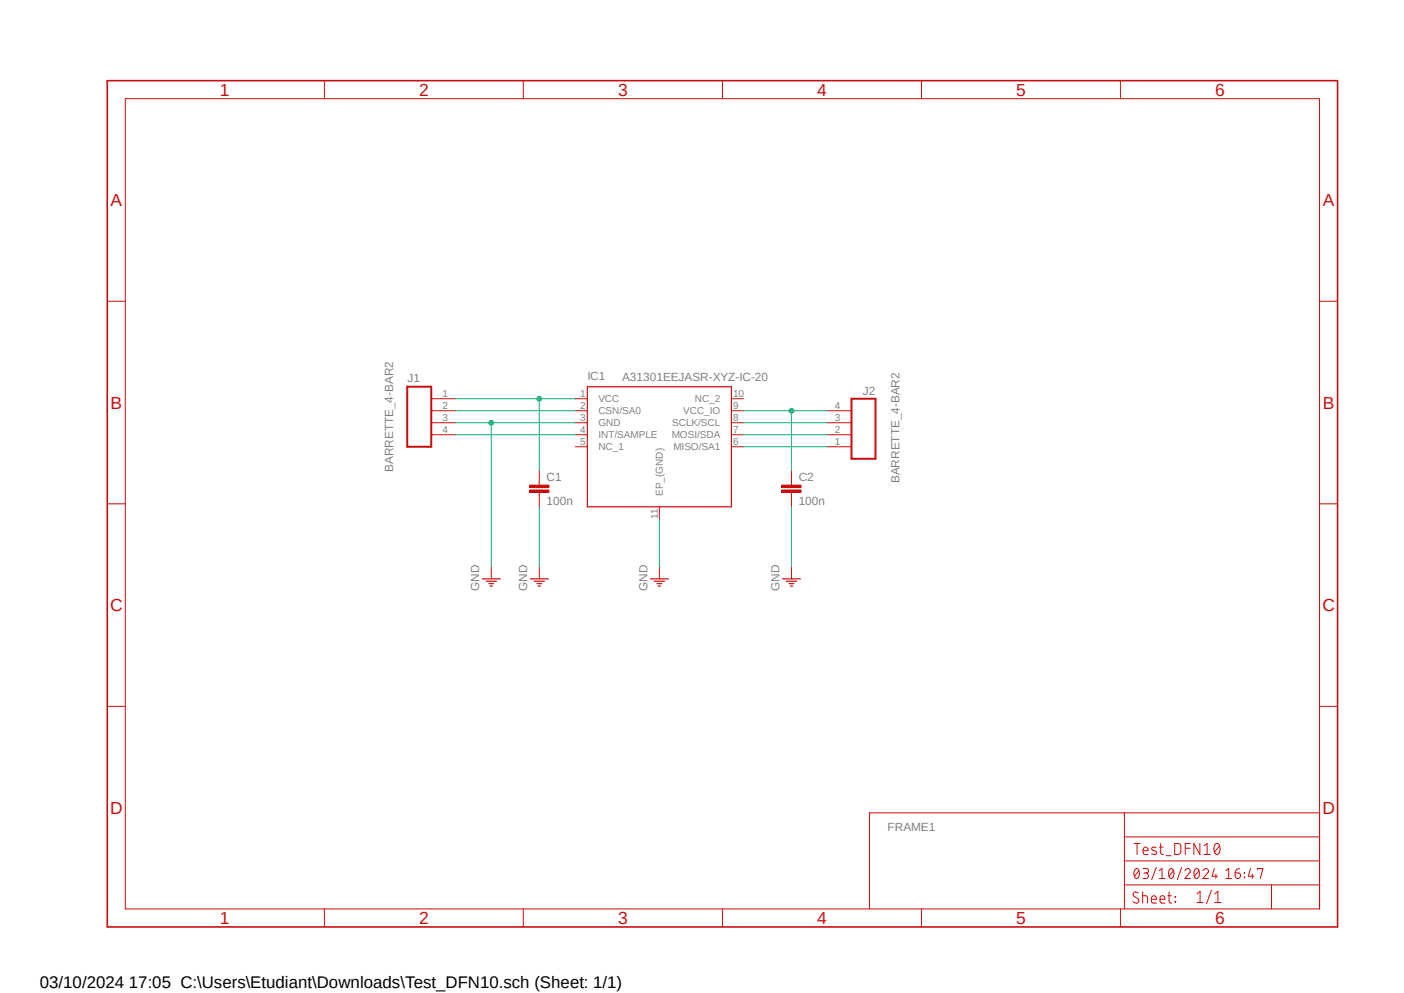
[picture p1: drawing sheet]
<?xml version="1.0" encoding="utf-8"?>
<!DOCTYPE eagle SYSTEM "eagle.dtd">
<eagle version="9.6.2">
<drawing>
<settings>
<setting alwaysvectorfont="yes"/>
<setting verticaltext="up"/>
</settings>
<grid distance="0.1" unitdist="inch" unit="inch" style="dots" multiple="1" display="yes" altdistance="0.01" altunitdist="inch" altunit="inch"/>
<schematic xreflabel="%F%N/%S.%C%R" xrefpart="/%S.%C%R">
<libraries>
<library name="0IUT xPROJETS">
<symbols>
<symbol name="CAPTEUR_A31301EEJASR-XYZ-IC-20">
<wire x1="-15.24" y1="10.16" x2="15.24" y2="10.16" width="0.254" layer="94"/>
<wire x1="15.24" y1="-15.24" x2="15.24" y2="10.16" width="0.254" layer="94"/>
<wire x1="15.24" y1="-15.24" x2="-15.24" y2="-15.24" width="0.254" layer="94"/>
<wire x1="-15.24" y1="10.16" x2="-15.24" y2="-15.24" width="0.254" layer="94"/>
<text x="-15.24" y="11.43" size="1.778" layer="95" align="center-left">&gt;NAME</text>
<text x="2.54" y="-19.05" size="1.778" layer="96" align="center-left">&gt;VALUE</text>
<pin name="VCC" x="-17.78" y="7.62" length="short"/>
<pin name="CSN/SA0" x="-17.78" y="5.08" length="short"/>
<pin name="GND" x="-17.78" y="2.54" length="short"/>
<pin name="INT/SAMPLE" x="-17.78" y="0" length="short"/>
<pin name="NC_1" x="-17.78" y="-2.54" length="short"/>
<pin name="EP_(GND)" x="0" y="-17.78" length="short" rot="R90"/>
<pin name="NC_2" x="17.78" y="7.62" length="short" rot="R180"/>
<pin name="VCC_IO" x="17.78" y="5.08" length="short" rot="R180"/>
<pin name="SCLK/SCL" x="17.78" y="2.54" length="short" rot="R180"/>
<pin name="MOSI/SDA" x="17.78" y="0" length="short" rot="R180"/>
<pin name="MISO/SA1" x="17.78" y="-2.54" length="short" rot="R180"/>
</symbol>
</symbols>
<devicesets>
<deviceset name="A31301EEJASR-XYZ-IC-20" prefix="IC">
<gates>
<gate name="G$1" symbol="CAPTEUR_A31301EEJASR-XYZ-IC-20" x="0" y="0"/>
</gates>
<devices>
<device name="" package="DFN-10">
<connects>
<connect gate="G$1" pin="CSN/SA0" pad="2"/>
<connect gate="G$1" pin="EP_(GND)" pad="11"/>
<connect gate="G$1" pin="GND" pad="3"/>
<connect gate="G$1" pin="INT/SAMPLE" pad="4"/>
<connect gate="G$1" pin="MISO/SA1" pad="6"/>
<connect gate="G$1" pin="MOSI/SDA" pad="7"/>
<connect gate="G$1" pin="NC_1" pad="5"/>
<connect gate="G$1" pin="NC_2" pad="10"/>
<connect gate="G$1" pin="SCLK/SCL" pad="8"/>
<connect gate="G$1" pin="VCC" pad="1"/>
<connect gate="G$1" pin="VCC_IO" pad="9"/>
</connects>
<technologies>
<technology name="">
<attribute name="ARROW_PART_NUMBER" value="" constant="no"/>
<attribute name="ARROW_PRICE-STOCK" value="" constant="no"/>
<attribute name="DESCRIPTION" value="3D Linear Hall-Effect Sensor with SPI, I2C Interfaces, and Advanced Low-Power Management" constant="no"/>
<attribute name="HEIGHT" value="0.8mm" constant="no"/>
<attribute name="MANUFACTURER_NAME" value="Allegro Microsystems" constant="no"/>
<attribute name="MANUFACTURER_PART_NUMBER" value="A31301EEJASR-XYZ-IC-20" constant="no"/>
<attribute name="MOUSER_PART_NUMBER" value="250-A31301EEJASRIC20" constant="no"/>
<attribute name="MOUSER_PRICE-STOCK" value="https://www.mouser.co.uk/ProductDetail/Allegro-MicroSystems/A31301EEJASR-XYZ-IC-20?qs=ST9lo4GX8V1xABNyek0fqA%3D%3D" constant="no"/>
</technology>
</technologies>
</device>
</devices>
</deviceset>
</devicesets>
</library>
<library name="0IUT CONNECTEURS">
<symbols>
<symbol name="BARRETTE_4">
<wire x1="2.54" y1="-7.62" x2="-2.54" y2="-7.62" width="0.4064" layer="94"/>
<wire x1="-2.54" y1="5.08" x2="-2.54" y2="-7.62" width="0.4064" layer="94"/>
<wire x1="2.54" y1="-7.62" x2="2.54" y2="5.08" width="0.4064" layer="94"/>
<wire x1="-2.54" y1="5.08" x2="2.54" y2="5.08" width="0.4064" layer="94"/>
<text x="-3.048" y="-10.16" size="1.778" layer="96">&gt;VALUE</text>
<text x="-2.54" y="5.842" size="1.778" layer="95">&gt;NAME</text>
<pin name="1" x="7.62" y="-5.08" visible="pad" length="middle" direction="pas" swaplevel="1" rot="R180"/>
<pin name="2" x="7.62" y="-2.54" visible="pad" length="middle" direction="pas" swaplevel="1" rot="R180"/>
<pin name="3" x="7.62" y="0" visible="pad" length="middle" direction="pas" swaplevel="1" rot="R180"/>
<pin name="4" x="7.62" y="2.54" visible="pad" length="middle" direction="pas" swaplevel="1" rot="R180"/>
</symbol>
</symbols>
<devicesets>
<deviceset name="BARRETTE_4" prefix="J">
<gates>
<gate name="G$1" symbol="BARRETTE_4" x="0" y="0"/>
</gates>
<devices>
<device name="-BAR2" package="FE04">
<connects>
<connect gate="G$1" pin="1" pad="1"/>
<connect gate="G$1" pin="2" pad="2"/>
<connect gate="G$1" pin="3" pad="3"/>
<connect gate="G$1" pin="4" pad="4"/>
</connects>
<technologies>
<technology name="">
<attribute name="MAGASIN" value="BARRETTES 2 (Tiroirs n°2-8)" constant="no"/>
</technology>
</technologies>
</device>
<device name="-BAR1/9" package="MA04-1">
<connects>
<connect gate="G$1" pin="1" pad="1"/>
<connect gate="G$1" pin="2" pad="2"/>
<connect gate="G$1" pin="3" pad="3"/>
<connect gate="G$1" pin="4" pad="4"/>
</connects>
<technologies>
<technology name="">
<attribute name="MAGASIN" value="BARRETTES 1 ou 9 (Tiroirs n°2-8)" constant="no"/>
</technology>
</technologies>
</device>
<device name="-BAR5" package="MA04-1W">
<connects>
<connect gate="G$1" pin="1" pad="1"/>
<connect gate="G$1" pin="2" pad="2"/>
<connect gate="G$1" pin="3" pad="3"/>
<connect gate="G$1" pin="4" pad="4"/>
</connects>
<technologies>
<technology name="">
<attribute name="MAGASIN" value="BARRETTES 5 (Tiroirs n°2-8)" constant="no"/>
</technology>
</technologies>
</device>
<device name="-BAR3" package="FE04T">
<connects>
<connect gate="G$1" pin="1" pad="1"/>
<connect gate="G$1" pin="2" pad="2"/>
<connect gate="G$1" pin="3" pad="3"/>
<connect gate="G$1" pin="4" pad="4"/>
</connects>
<technologies>
<technology name="">
<attribute name="MAGASIN" value="BARRETTES 3 (Tiroirs n°2-8)" constant="no"/>
</technology>
</technologies>
</device>
<device name="-BAR4" package="MA04-2">
<connects>
<connect gate="G$1" pin="1" pad="1"/>
<connect gate="G$1" pin="2" pad="2"/>
<connect gate="G$1" pin="3" pad="3"/>
<connect gate="G$1" pin="4" pad="4"/>
</connects>
<technologies>
<technology name="">
<attribute name="MAGASIN" value="BARRETTES 4 (Tiroirs n°2-8)" constant="no"/>
</technology>
</technologies>
</device>
</devices>
</deviceset>
</devicesets>
</library>
<library name="0IUT CARTOUCHES">
<symbols>
<symbol name="CARTOUCHE_PAYSAGE">
<wire x1="256.54" y1="3.81" x2="256.54" y2="8.89" width="0.1016" layer="94"/>
<wire x1="256.54" y1="8.89" x2="256.54" y2="13.97" width="0.1016" layer="94"/>
<wire x1="256.54" y1="13.97" x2="256.54" y2="19.05" width="0.1016" layer="94"/>
<wire x1="256.54" y1="19.05" x2="256.54" y2="24.13" width="0.1016" layer="94"/>
<wire x1="161.29" y1="3.81" x2="161.29" y2="24.13" width="0.1016" layer="94"/>
<wire x1="161.29" y1="24.13" x2="215.265" y2="24.13" width="0.1016" layer="94"/>
<wire x1="215.265" y1="24.13" x2="256.54" y2="24.13" width="0.1016" layer="94"/>
<wire x1="246.38" y1="3.81" x2="246.38" y2="8.89" width="0.1016" layer="94"/>
<wire x1="246.38" y1="8.89" x2="256.54" y2="8.89" width="0.1016" layer="94"/>
<wire x1="246.38" y1="8.89" x2="215.265" y2="8.89" width="0.1016" layer="94"/>
<wire x1="215.265" y1="8.89" x2="215.265" y2="3.81" width="0.1016" layer="94"/>
<wire x1="215.265" y1="8.89" x2="215.265" y2="13.97" width="0.1016" layer="94"/>
<wire x1="215.265" y1="13.97" x2="256.54" y2="13.97" width="0.1016" layer="94"/>
<wire x1="215.265" y1="13.97" x2="215.265" y2="19.05" width="0.1016" layer="94"/>
<wire x1="215.265" y1="19.05" x2="256.54" y2="19.05" width="0.1016" layer="94"/>
<wire x1="215.265" y1="19.05" x2="215.265" y2="24.13" width="0.1016" layer="94"/>
<text x="217.17" y="15.24" size="2.54" layer="94" font="vector">&gt;DRAWING_NAME</text>
<text x="217.17" y="10.16" size="2.286" layer="94" font="vector">&gt;LAST_DATE_TIME</text>
<text x="230.505" y="5.08" size="2.54" layer="94" font="vector">&gt;SHEET</text>
<text x="216.916" y="4.953" size="2.54" layer="94" font="vector">Sheet:</text>
<frame x1="0" y1="0" x2="260.35" y2="179.07" columns="6" rows="4" layer="94"/>
<text x="165.1" y="17.78" size="1.778" layer="96">&gt;VALUE</text>
<text x="165.1" y="20.32" size="1.778" layer="95">&gt;NAME</text>
</symbol>
</symbols>
<devicesets>
<deviceset name="A4-PAYSAGE" prefix="FRAME" uservalue="yes">
<gates>
<gate name="G$1" symbol="CARTOUCHE_PAYSAGE" x="0" y="0"/>
</gates>
<devices>
<device name="">
<technologies>
<technology name=""/>
</technologies>
</device>
</devices>
</deviceset>
</devicesets>
</library>
<library name="0IUT RLCQ">
<symbols>
<symbol name="C-EU">
<wire x1="0" y1="0" x2="0" y2="-0.508" width="0.1524" layer="94"/>
<wire x1="0" y1="-2.54" x2="0" y2="-2.032" width="0.1524" layer="94"/>
<text x="1.524" y="0.381" size="1.778" layer="95">&gt;NAME</text>
<text x="1.524" y="-4.699" size="1.778" layer="96">&gt;VALUE</text>
<rectangle x1="-2.032" y1="-2.032" x2="2.032" y2="-1.524" layer="94"/>
<rectangle x1="-2.032" y1="-1.016" x2="2.032" y2="-0.508" layer="94"/>
<pin name="1" x="0" y="2.54" visible="off" length="short" direction="pas" swaplevel="1" rot="R270"/>
<pin name="2" x="0" y="-5.08" visible="off" length="short" direction="pas" swaplevel="1" rot="R90"/>
</symbol>
</symbols>
<devicesets>
<deviceset name="C" prefix="C" uservalue="yes">
<gates>
<gate name="G$1" symbol="C-EU" x="0" y="0"/>
</gates>
<devices>
<device name="-C5-3" package="C05-3">
<connects>
<connect gate="G$1" pin="1" pad="1"/>
<connect gate="G$1" pin="2" pad="2"/>
</connects>
<technologies>
<technology name="">
<attribute name="MAGASIN" value="(Armoire n°1)" constant="no"/>
</technology>
</technologies>
</device>
<device name="-C2.5-2" package="C2.5-2">
<connects>
<connect gate="G$1" pin="1" pad="1"/>
<connect gate="G$1" pin="2" pad="2"/>
</connects>
<technologies>
<technology name="">
<attribute name="MAGASIN" value="(Armoire n°1)" constant="no"/>
</technology>
</technologies>
</device>
<device name="-C5-5.5" package="C5-5.5">
<connects>
<connect gate="G$1" pin="1" pad="1"/>
<connect gate="G$1" pin="2" pad="2"/>
</connects>
<technologies>
<technology name="">
<attribute name="MAGASIN" value="(Armoire n°1)" constant="no"/>
</technology>
</technologies>
</device>
<device name="-CMS1206" package="CCMS1206">
<connects>
<connect gate="G$1" pin="1" pad="1"/>
<connect gate="G$1" pin="2" pad="2"/>
</connects>
<technologies>
<technology name="">
<attribute name="MAGASIN" value="(MAG-CMS)" constant="no"/>
</technology>
</technologies>
</device>
<device name="-C10-2" package="C10-2">
<connects>
<connect gate="G$1" pin="1" pad="1"/>
<connect gate="G$1" pin="2" pad="2"/>
</connects>
<technologies>
<technology name="">
<attribute name="MAGASIN" value="(Armoire n°1)" constant="no"/>
</technology>
</technologies>
</device>
<device name="-C5-7.2" package="C5-7.2">
<connects>
<connect gate="G$1" pin="1" pad="1"/>
<connect gate="G$1" pin="2" pad="2"/>
</connects>
<technologies>
<technology name="">
<attribute name="MAGASIN" value="(Armoire n°1)" constant="no"/>
</technology>
</technologies>
</device>
<device name="-C12-2" package="C12-2">
<connects>
<connect gate="G$1" pin="1" pad="1"/>
<connect gate="G$1" pin="2" pad="2"/>
</connects>
<technologies>
<technology name="">
<attribute name="MAGASIN" value="(Armoire n°1)" constant="no"/>
</technology>
</technologies>
</device>
<device name="-C15-2" package="C15-2">
<connects>
<connect gate="G$1" pin="1" pad="1"/>
<connect gate="G$1" pin="2" pad="2"/>
</connects>
<technologies>
<technology name="">
<attribute name="MAGASIN" value="(Armoire n°1)" constant="no"/>
</technology>
</technologies>
</device>
<device name="-C5-2" package="C05-2">
<connects>
<connect gate="G$1" pin="1" pad="1"/>
<connect gate="G$1" pin="2" pad="2"/>
</connects>
<technologies>
<technology name="">
<attribute name="MAGASIN" value="(Armoire n°1)" constant="no"/>
</technology>
</technologies>
</device>
</devices>
</deviceset>
</devicesets>
</library>
<library name="0IUT ALIMENTATIONS">
<symbols>
<symbol name="ALIM_GND">
<wire x1="-1.905" y1="0" x2="1.905" y2="0" width="0.254" layer="94"/>
<wire x1="-1.0922" y1="-0.508" x2="1.0922" y2="-0.508" width="0.254" layer="94"/>
<text x="-2.54" y="-2.54" size="1.778" layer="96" rot="R90">GND</text>
<pin name="GND" x="0" y="2.54" visible="off" length="short" direction="sup" rot="R270"/>
<wire x1="-0.508" y1="-1.016" x2="0.508" y2="-1.016" width="0.254" layer="94"/>
<wire x1="-0.254" y1="-1.524" x2="0.254" y2="-1.524" width="0.254" layer="94"/>
</symbol>
</symbols>
<devicesets>
<deviceset name="GND" prefix="GND">
<gates>
<gate name="VR1" symbol="ALIM_GND" x="0" y="0"/>
</gates>
<devices>
<device name="">
<technologies>
<technology name=""/>
</technologies>
</device>
</devices>
</deviceset>
</devicesets>
</library>
</libraries>
<attributes>
</attributes>
<variantdefs>
</variantdefs>
<classes>
<class number="0" name="default" width="0" drill="0">
</class>
</classes>
<parts>
<part name="IC1" library="0IUT xPROJETS" deviceset="A31301EEJASR-XYZ-IC-20" device=""/>
<part name="J1" library="0IUT CONNECTEURS" deviceset="BARRETTE_4" device="-BAR2"/>
<part name="J2" library="0IUT CONNECTEURS" deviceset="BARRETTE_4" device="-BAR2"/>
<part name="FRAME1" library="0IUT CARTOUCHES" deviceset="A4-PAYSAGE" device=""/>
<part name="C1" library="0IUT RLCQ" deviceset="C" device="-CMS1206" value="100n"/>
<part name="C2" library="0IUT RLCQ" deviceset="C" device="-CMS1206" value="100n"/>
<part name="GND1" library="0IUT ALIMENTATIONS" deviceset="GND" device=""/>
<part name="GND2" library="0IUT ALIMENTATIONS" deviceset="GND" device=""/>
<part name="GND3" library="0IUT ALIMENTATIONS" deviceset="GND" device=""/>
<part name="GND4" library="0IUT ALIMENTATIONS" deviceset="GND" device=""/>
</parts>
<sheets>
<sheet>
<plain>
</plain>
<instances>
<instance part="IC1" gate="G$1" x="116.84" y="104.14" smashed="yes">
<attribute name="NAME" x="101.6" y="116.586" size="1.778" layer="95" align="center-left"/>
<attribute name="VALUE" x="108.966" y="116.332" size="1.778" layer="96" align="center-left"/>
</instance>
<instance part="J1" gate="G$1" x="66.04" y="106.68" smashed="yes" rot="MR180">
<attribute name="VALUE" x="58.674" y="96.266" size="1.778" layer="96" rot="MR90"/>
<attribute name="NAME" x="63.5" y="117.094" size="1.778" layer="95" rot="MR180"/>
</instance>
<instance part="J2" gate="G$1" x="160.02" y="106.68" smashed="yes" rot="MR0">
<attribute name="VALUE" x="167.64" y="117.348" size="1.778" layer="96" rot="MR270"/>
<attribute name="NAME" x="162.56" y="112.522" size="1.778" layer="95" rot="MR0"/>
</instance>
<instance part="FRAME1" gate="G$1" x="0" y="0" smashed="yes">
<attribute name="DRAWING_NAME" x="217.17" y="15.24" size="2.54" layer="94" font="vector"/>
<attribute name="LAST_DATE_TIME" x="217.17" y="10.16" size="2.286" layer="94" font="vector"/>
<attribute name="SHEET" x="230.505" y="5.08" size="2.54" layer="94" font="vector"/>
<attribute name="VALUE" x="165.1" y="17.78" size="1.778" layer="96"/>
<attribute name="NAME" x="165.1" y="20.32" size="1.778" layer="95"/>
</instance>
<instance part="C1" gate="G$1" x="91.44" y="93.98" smashed="yes">
<attribute name="NAME" x="92.964" y="94.361" size="1.778" layer="95"/>
<attribute name="VALUE" x="92.964" y="89.281" size="1.778" layer="96"/>
</instance>
<instance part="C2" gate="G$1" x="144.78" y="93.98" smashed="yes">
<attribute name="NAME" x="146.304" y="94.361" size="1.778" layer="95"/>
<attribute name="VALUE" x="146.304" y="89.281" size="1.778" layer="96"/>
</instance>
<instance part="GND1" gate="VR1" x="91.44" y="73.66" smashed="yes"/>
<instance part="GND2" gate="VR1" x="144.78" y="73.66" smashed="yes"/>
<instance part="GND3" gate="VR1" x="116.84" y="73.66" smashed="yes"/>
<instance part="GND4" gate="VR1" x="81.28" y="73.66" smashed="yes"/>
</instances>
<busses>
</busses>
<nets>
<net name="N$1" class="0">
<segment>
<pinref part="IC1" gate="G$1" pin="VCC"/>
<pinref part="J1" gate="G$1" pin="1"/>
<wire x1="73.66" y1="111.76" x2="91.44" y2="111.76" width="0.1524" layer="91"/>
<pinref part="C1" gate="G$1" pin="1"/>
<wire x1="91.44" y1="111.76" x2="99.06" y2="111.76" width="0.1524" layer="91"/>
<wire x1="91.44" y1="96.52" x2="91.44" y2="111.76" width="0.1524" layer="91"/>
<junction x="91.44" y="111.76"/>
</segment>
</net>
<net name="N$2" class="0">
<segment>
<pinref part="IC1" gate="G$1" pin="CSN/SA0"/>
<pinref part="J1" gate="G$1" pin="2"/>
<wire x1="73.66" y1="109.22" x2="99.06" y2="109.22" width="0.1524" layer="91"/>
</segment>
</net>
<net name="N$4" class="0">
<segment>
<pinref part="IC1" gate="G$1" pin="INT/SAMPLE"/>
<pinref part="J1" gate="G$1" pin="4"/>
<wire x1="73.66" y1="104.14" x2="99.06" y2="104.14" width="0.1524" layer="91"/>
</segment>
</net>
<net name="N$5" class="0">
<segment>
<pinref part="IC1" gate="G$1" pin="MISO/SA1"/>
<pinref part="J2" gate="G$1" pin="1"/>
<wire x1="152.4" y1="101.6" x2="134.62" y2="101.6" width="0.1524" layer="91"/>
</segment>
</net>
<net name="N$6" class="0">
<segment>
<pinref part="IC1" gate="G$1" pin="MOSI/SDA"/>
<pinref part="J2" gate="G$1" pin="2"/>
<wire x1="152.4" y1="104.14" x2="134.62" y2="104.14" width="0.1524" layer="91"/>
</segment>
</net>
<net name="N$7" class="0">
<segment>
<pinref part="IC1" gate="G$1" pin="SCLK/SCL"/>
<pinref part="J2" gate="G$1" pin="3"/>
<wire x1="152.4" y1="106.68" x2="134.62" y2="106.68" width="0.1524" layer="91"/>
</segment>
</net>
<net name="N$8" class="0">
<segment>
<pinref part="IC1" gate="G$1" pin="VCC_IO"/>
<pinref part="J2" gate="G$1" pin="4"/>
<wire x1="152.4" y1="109.22" x2="144.78" y2="109.22" width="0.1524" layer="91"/>
<pinref part="C2" gate="G$1" pin="1"/>
<wire x1="144.78" y1="109.22" x2="134.62" y2="109.22" width="0.1524" layer="91"/>
<wire x1="144.78" y1="96.52" x2="144.78" y2="109.22" width="0.1524" layer="91"/>
<junction x="144.78" y="109.22"/>
</segment>
</net>
<net name="GND" class="0">
<segment>
<pinref part="C1" gate="G$1" pin="2"/>
<pinref part="GND1" gate="VR1" pin="GND"/>
<wire x1="91.44" y1="76.2" x2="91.44" y2="88.9" width="0.1524" layer="91"/>
</segment>
<segment>
<pinref part="C2" gate="G$1" pin="2"/>
<pinref part="GND2" gate="VR1" pin="GND"/>
<wire x1="144.78" y1="76.2" x2="144.78" y2="88.9" width="0.1524" layer="91"/>
</segment>
<segment>
<pinref part="IC1" gate="G$1" pin="EP_(GND)"/>
<pinref part="GND3" gate="VR1" pin="GND"/>
<wire x1="116.84" y1="76.2" x2="116.84" y2="86.36" width="0.1524" layer="91"/>
</segment>
<segment>
<pinref part="IC1" gate="G$1" pin="GND"/>
<pinref part="J1" gate="G$1" pin="3"/>
<wire x1="73.66" y1="106.68" x2="81.28" y2="106.68" width="0.1524" layer="91"/>
<pinref part="GND4" gate="VR1" pin="GND"/>
<wire x1="81.28" y1="106.68" x2="99.06" y2="106.68" width="0.1524" layer="91"/>
<wire x1="81.28" y1="76.2" x2="81.28" y2="106.68" width="0.1524" layer="91"/>
<junction x="81.28" y="106.68"/>
</segment>
</net>
</nets>
</sheet>
</sheets>
</schematic>
</drawing>
</eagle>
